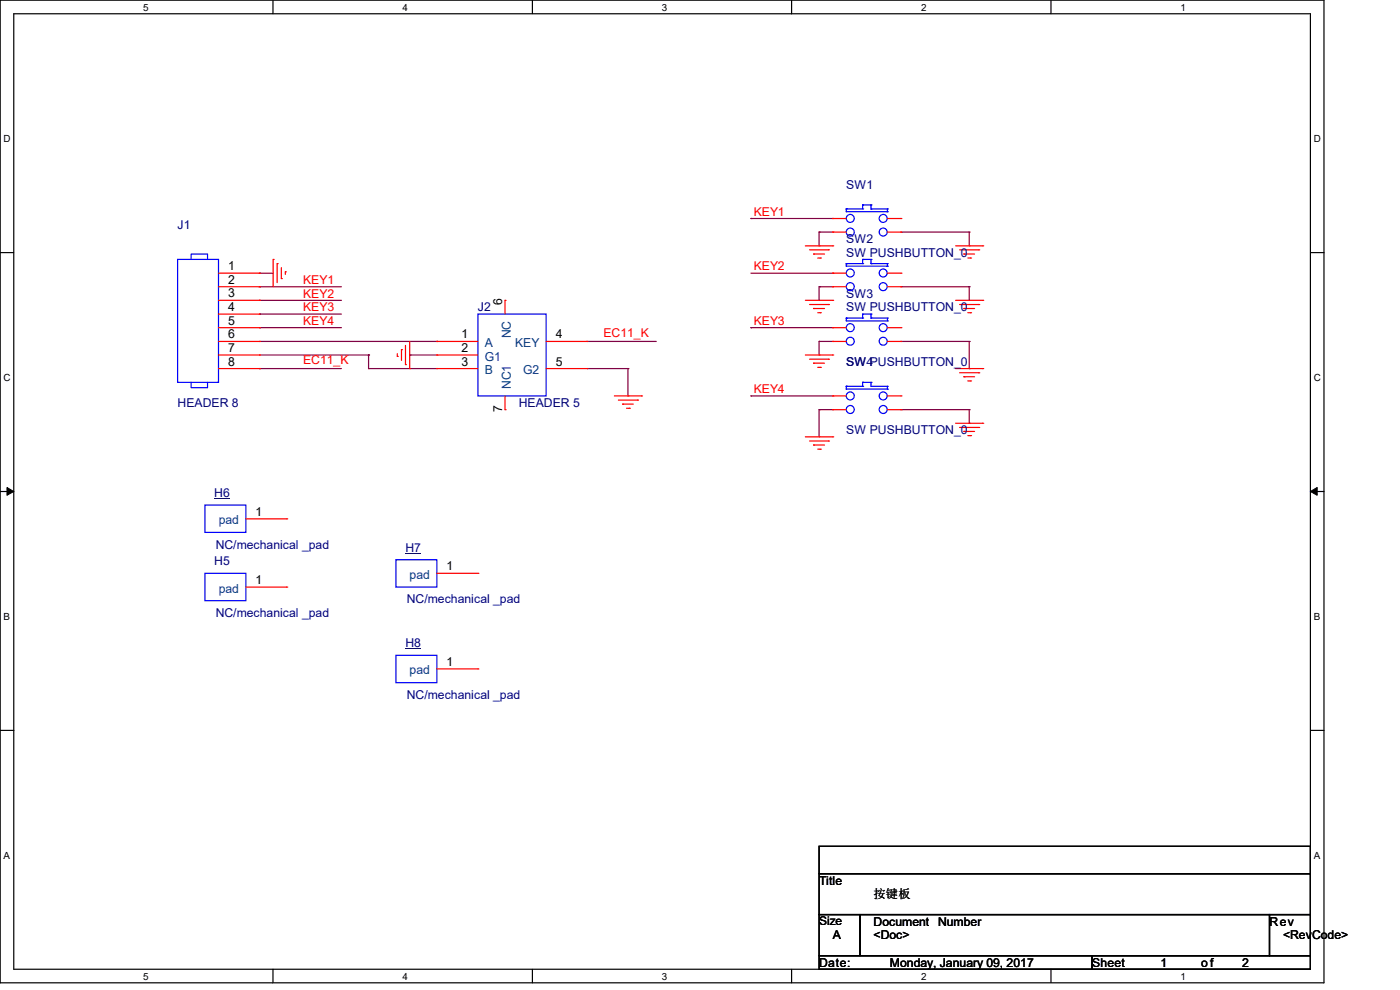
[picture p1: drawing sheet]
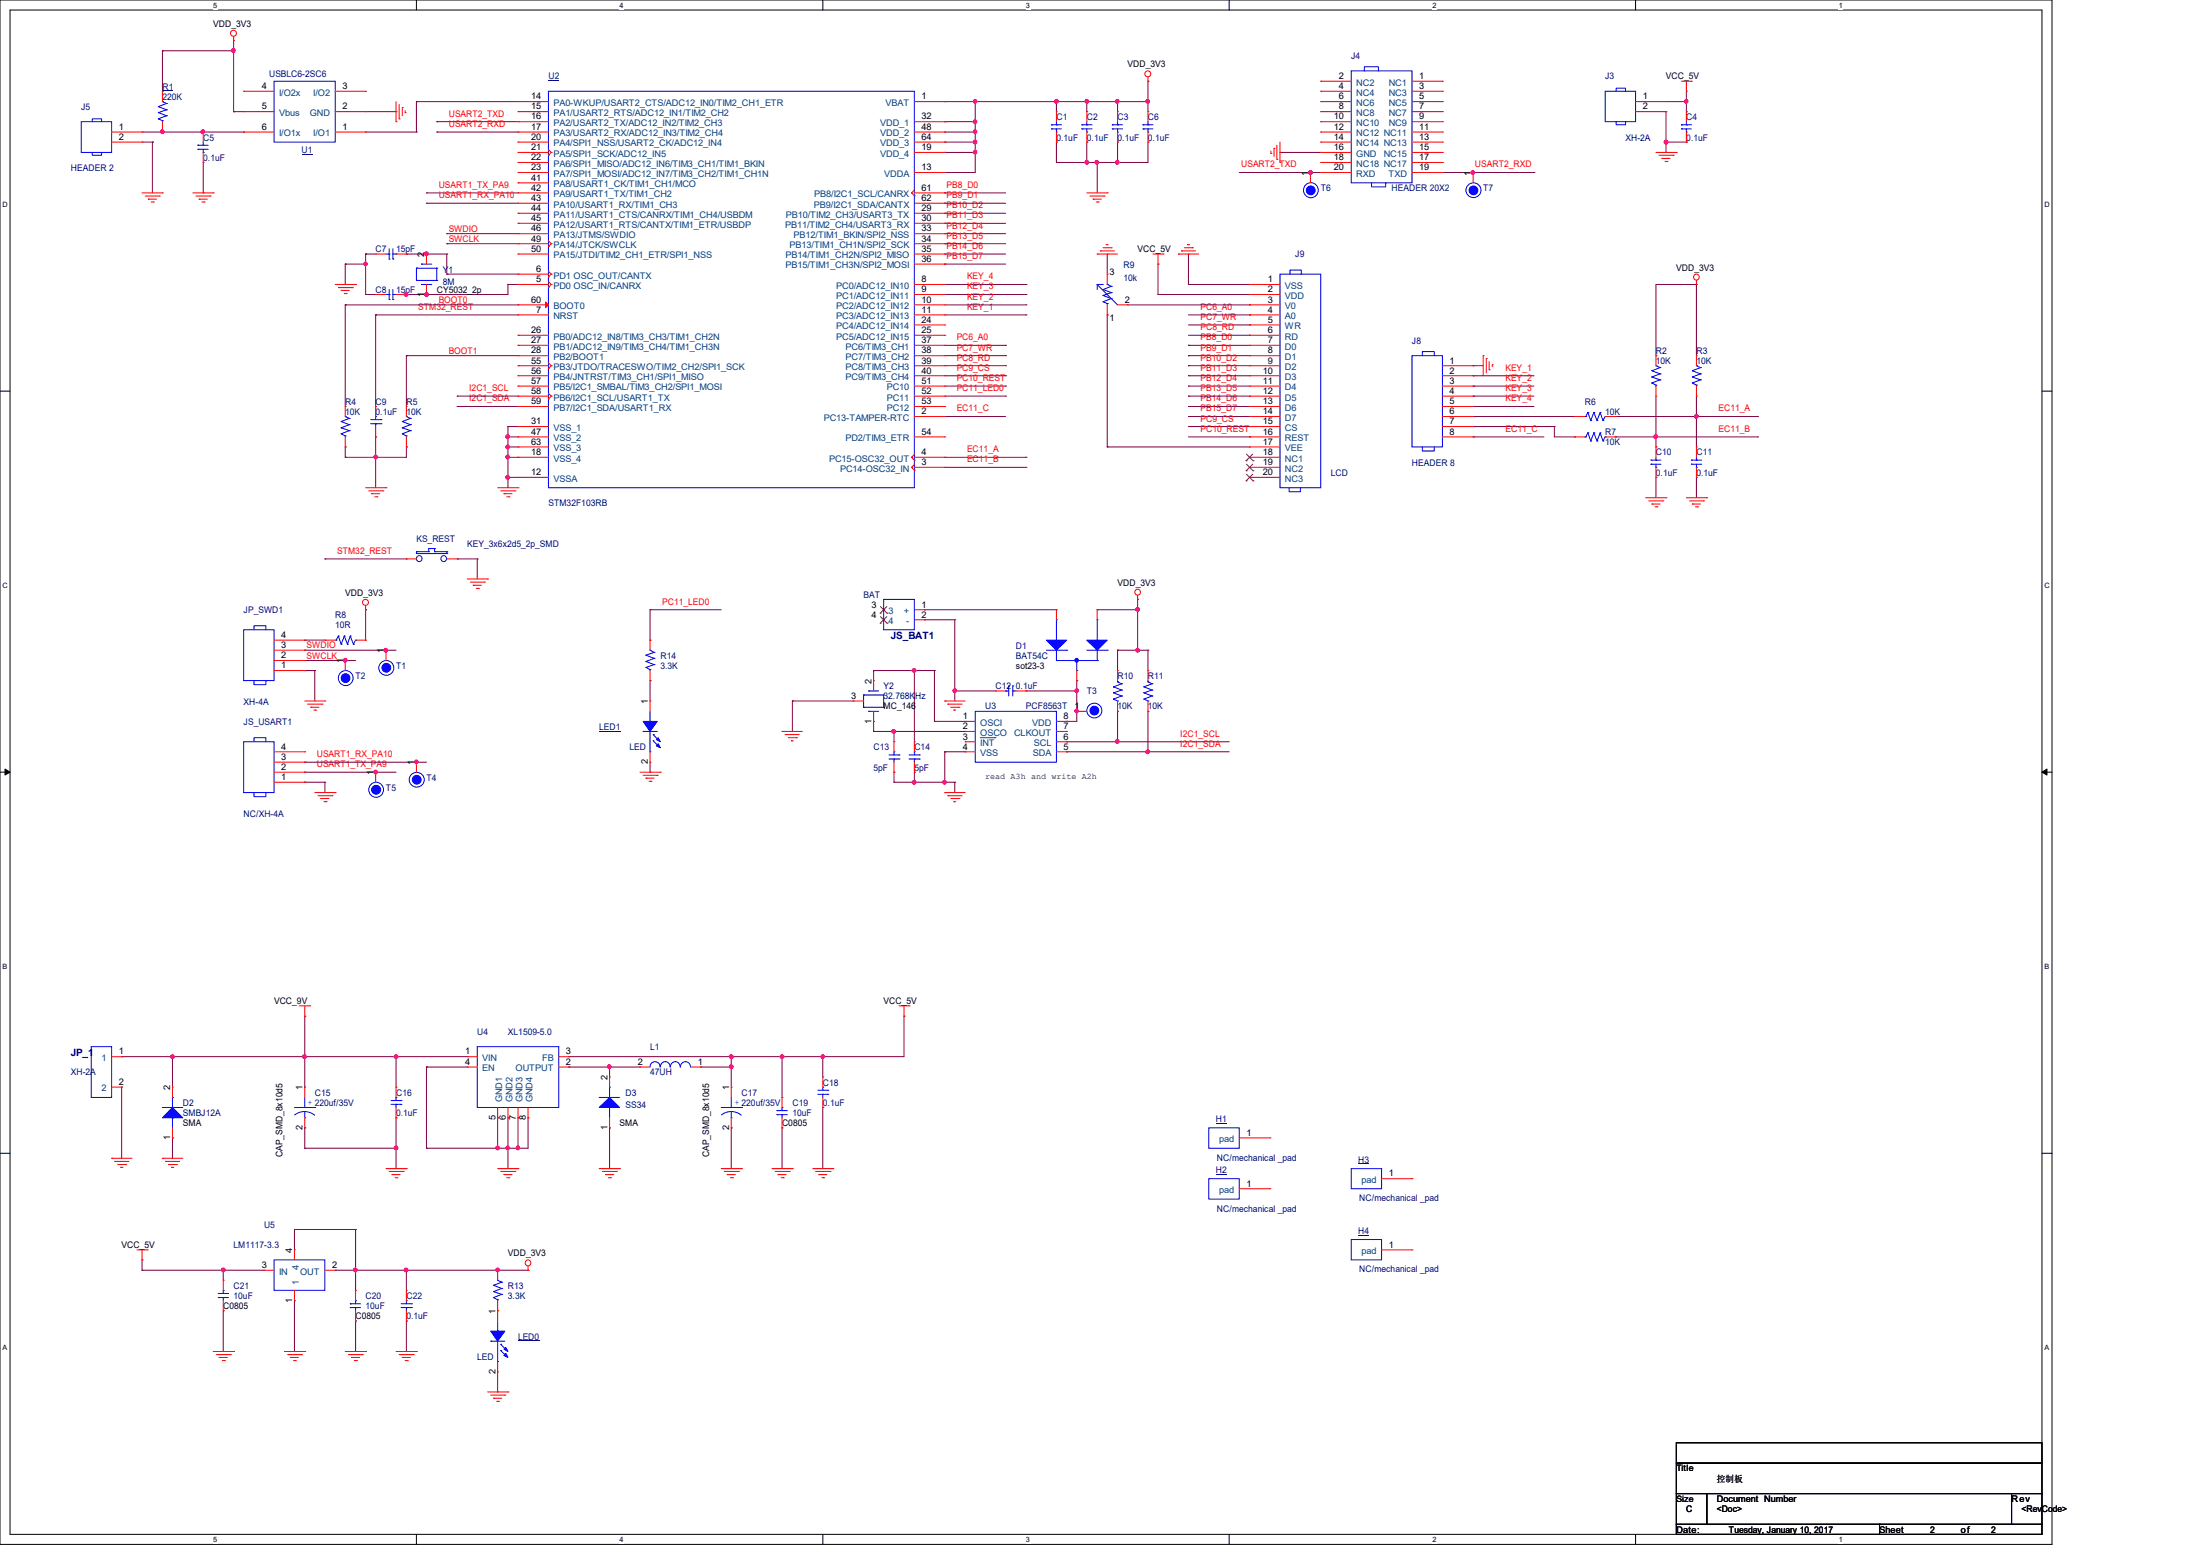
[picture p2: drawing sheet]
# OrCAD Capture schematic ANALYSIS_0110.DSN

## Sheets
1 KEY: size A; title: 按键板
2 PAGE1: size C; title: 控制板

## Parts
sheet KEY
H5  NC/mechanical _pad  [hole_4d5mm]
H6  NC/mechanical _pad  [hole_4d5mm]
H7  NC/mechanical _pad  [hole_4d5mm]
H8  NC/mechanical _pad  [hole_4d5mm]
J1  HEADER 8  [XH-8A]
J2  HEADER 5  [sw3_2]
SW1  SW PUSHBUTTON_0  [sw4l]
SW2  SW PUSHBUTTON_0  [sw4l]
SW3  SW PUSHBUTTON_0  [sw4l]
SW4  SW PUSHBUTTON_0  [sw4l]
sheet PAGE1
C1  0.1uF  [C0603]
C2  0.1uF  [C0603]
C3  0.1uF  [C0603]
C4  0.1uF  [C0603]
C5  0.1uF  [C0603]
C6  0.1uF  [C0603]
C7  15pF  [C0603]
C8  15pF  [C0603]
C9  0.1uF  [C0603]
C10  0.1uF  [C0603]
C11  0.1uF  [C0603]
C12  0.1uF  [C0603]
C13  5pF  [C0603]
C14  5pF  [C0603]
C15  220uf/35V  [CAP_SMD_8x10d5]
C16  0.1uF  [C0603]
C17  220uf/35V  [CAP_SMD_8x10d5]
C18  0.1uF  [C0603]
C19  10uF  [C0805]
C20  10uF  [C0805]
C21  10uF  [C0805]
C22  0.1uF  [C0603]
D1  BAT54C  [sot23-3]
D2  SMBJ12A  [SMA]
D3  SS34  [SMA]
H1  NC/mechanical _pad  [hole_4d5mm]
H2  NC/mechanical _pad  [hole_4d5mm]
H3  NC/mechanical _pad  [hole_4d5mm]
H4  NC/mechanical _pad  [hole_4d5mm]
J3  XH-2A  [XH-2A]
J4  HEADER 20X2  [HEADER10X2_2mmp]
J5  HEADER 2  [XH-2A]
J8  HEADER 8  [XH-8A]
J9  LCD  [XH-20A]
JP_1  XH-2A  [XH-2A]
JP_SWD1  XH-4A  [XH-4A]
JS_BAT1  BAT  [CR1220_socket_V1]
JS_USART1  NC/XH-4A  [XH-4A]
KS_REST  KEY_3x6x2d5_2p_SMD  [KEY_3x6x2d5_2p_SMD]
L1  47UH  [cd54]
LED0  LED  [LED0603]
LED1  LED  [LED0603]
R1  220K  [R0603]
R2  10K  [R0603]
R3  10K  [R0603]
R4  10K  [R0603]
R5  10K  [R0603]
R6  10K  [R0603]
R7  10K  [R0603]
R8  10R  [R0603]
R9  10k  [XH-3A]
R10  10K  [R0603]
R11  10K  [R0603]
R13  3.3K  [R0603]
R14  3.3K  [R0603]
T1  NC/TEST  [TEST_55C_SMD]
T2  NC/TEST  [TEST_55C_SMD]
T3  NC/TEST  [TEST_55C_SMD]
T4  NC/TEST  [TEST_55C_SMD]
T5  NC/TEST  [TEST_55C_SMD]
T6  NC/TEST  [TEST_55C_SMD]
T7  NC/TEST  [TEST_55C_SMD]
U1  USBLC6-2SC6  [SOT23-6]
U2  STM32F103RB  [LQFP64]
U3  PCF8563T  [SOP8]
U4  XL1509-5.0  [soic8]
U5  LM1117-3.3  [SOT-223]
Y1  8M  [CY5032_2p]
Y2  32.768KHz  [MC_146]

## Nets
GND: C1.2 C2.2 C3.2 C4.2 C5.2 C6.2 C7.1 C8.1 C9.1 C10.2 C11.2 C12.2 C13.1 C14.1 C15.2 C16.1 C17.2 C18.1 C19.1 C20.1 C21.1 C22.1 D2.1 D3.1 J1.1 J2.2(G1) J2.5(G2) J3.2 J4.16(GND) J5.2 J8.1 J9.1(VSS) JP_1.2 JP_SWD1.1 JS_BAT1.2(-) JS_USART1.1 KS_REST.2 LED0.2(CATHODE) LED1.2(CATHODE) R4.1 R5.1 R9.3 SW1.3 SW1.4 SW2.3 SW2.4 SW3.3 SW3.4 SW4.3 SW4.4 U1.2(GND) U2.12(VSSA) U2.18(VSS_4) U2.31(VSS_1) U2.47(VSS_2) U2.63(VSS_3) U3.4(VSS) U4.4(EN) U4.5(GND1) U4.6(GND2) U4.7(GND3) U4.8(GND4) U5.1 Y2.3(GND)
VCC_5V: C4.1 C17.1 C18.2 C19.2 C21.2 J3.1 J9.2(VDD) L1.1 U4.3(FB) U5.3(IN)
VCC_9V: C15.1 C16.2 D2.2 JP_1.1 U4.1(VIN)
VDD_3V3: C1.1 C2.1 C3.1 C6.1 C20.2 C22.2 D1.2(C2) R1.2 R2.2 R3.2 R8.2 R10.1 R11.1 R13.2 U1.5(Vbus) U2.1(VBAT) U2.13(VDDA) U2.19(VDD_4) U2.32(VDD_1) U2.48(VDD_2) U2.64(VDD_3) U5.2(OUT) U5.4
BOOT0: R4.2 U2.60(BOOT0)
BOOT1: R5.2 U2.28(PB2/BOOT1)
EC11_A: C11.1 R3.1 R6.2 U2.4(PC15-OSC32_OUT)
EC11_B: C10.1 R2.1 R7.2 U2.3(PC14-OSC32_IN)
EC11_C: J8.8 U2.2(PC13-TAMPER-RTC)
EC11_K: J1.8 J2.4(KEY)
I2C1_SCL: R10.2 U2.58(PB6/I2C1_SCL/USART1_TX) U3.6(SCL)
I2C1_SDA: R11.2 U2.59(PB7/I2C1_SDA/USART1_RX) U3.5(SDA)
KEY1: J1.2 SW1.1
KEY2: J1.3 SW2.1
KEY3: J1.4 SW3.1
KEY4: J1.5 SW4.1
KEY_1: J8.2 U2.11(PC3/ADC12_IN13)
KEY_2: J8.3 U2.10(PC2/ADC12_IN12)
KEY_3: J8.4 U2.9(PC1/ADC12_IN11)
KEY_4: J8.5 U2.8(PC0/ADC12_IN10)
PB8_D0: J9.7(D0) U2.61(PB8/I2C1_SCL/CANRX)
PB9_D1: J9.8(D1) U2.62(PB9/I2C1_SDA/CANTX)
PB10_D2: J9.9(D2) U2.29(PB10/TIM2_CH3/USART3_TX)
PB11_D3: J9.10(D3) U2.30(PB11/TIM2_CH4/USART3_RX)
PB12_D4: J9.11(D4) U2.33(PB12/TIM1_BKIN/SPI2_NSS)
PB13_D5: J9.12(D5) U2.34(PB13/TIM1_CH1N/SPI2_SCK)
PB14_D6: J9.13(D6) U2.35(PB14/TIM1_CH2N/SPI2_MISO)
PB15_D7: J9.14(D7) U2.36(PB15/TIM1_CH3N/SPI2_MOSI)
PC6_A0: J9.4(A0) U2.37(PC6/TIM3_CH1)
PC7_WR: J9.5(WR) U2.38(PC7/TIM3_CH2)
PC8_RD: J9.6(RD) U2.39(PC8/TIM3_CH3)
PC9_CS: J9.15(CS) U2.40(PC9/TIM3_CH4)
PC10_REST: J9.16(REST) U2.51(PC10)
PC11_LED0: R14.2 U2.52(PC11)
STM32_REST: C9.2 KS_REST.1 U2.7(NRST)
SWCLK: JP_SWD1.2 T2.1 U2.49(PA14/JTCK/SWCLK)
SWDIO: JP_SWD1.3 T1.1 U2.46(PA13/JTMS/SWDIO)
USART1_RX_PA10: JS_USART1.3 T4.1 U2.43(PA10/USART1_RX/TIM1_CH3)
USART1_TX_PA9: JS_USART1.2 T5.1 U2.42(PA9/USART1_TX/TIM1_CH2)
USART2_RXD: J4.19(TXD) T7.1 U2.17(PA3/USART2_RX/ADC12_IN3/TIM2_CH4)
USART2_TXD: J4.20(RXD) T6.1 U2.16(PA2/USART2_TX/ADC12_IN2/TIM2_CH3)
N201627: C12.1 D1.3(A) T3.1 U3.8(VDD)
N201649: C14.2 U3.1(OSCI) Y2.2
N202031: JP_SWD1.4 R8.1
N202175: C7.2 U2.6(PD1_OSC_OUT/CANTX) Y1.2
N202187: C8.2 U2.5(PD0_OSC_IN/CANRX) Y1.1
N202733: D1.1(C1) JS_BAT1.1(+)
N203157: C13.2 U3.2(OSCO) Y2.1
N208876: D3.2 L1.2 U4.2(OUTPUT)
N211508: U1.1(I/O1) U2.14(PA0-WKUP/USART2_CTS/ADC12_IN0/TIM2_CH1_ETR)
N214712: C5.1 J5.1 R1.1 U1.6(I/O1x)
N217465: J8.7 R7.1
N217476: J8.6 R6.1
N232980: J9.17(VEE) R9.1
N235811: J1.7 J2.3(B)
N235857: J1.6 J2.1(A)
N261392: J9.3(V0) R9.2
N262227: LED1.1(ANODE) R14.1
N266448: LED0.1(ANODE) R13.1

Not connected (* = marked no-connect by the designer): H1 1(pad); H2 1(pad); H3 1(pad); H4 1(pad); H5 1(pad); H6 1(pad); H7 1(pad); H8 1(pad); J2 6(NC) 7(NC1); J4 1(NC1) 2(NC2) 3(NC3) 4(NC4) 5(NC5) 6(NC6) 7(NC7) 8(NC8) 9(NC9) 10(NC10) 11(NC11) 12(NC12) 13(NC13) 14(NC14) 15(NC15) 17(NC17) 18(NC18); J9 18(NC1)* 19(NC2)* 20(NC3)*; JS_BAT1 3* 4*; JS_USART1 4; SW1 2; SW2 2; SW3 2; SW4 2; U1 3(I/O2) 4(I/O2x); U2 15(PA1/USART2_RTS/ADC12_IN1/TIM2_CH2) 20(PA4/SPI1_NSS/USART2_CK/ADC12_IN4) 21(PA5/SPI1_SCK/ADC12_IN5) 22(PA6/SPI1_MISO/ADC12_IN6/TIM3_CH1/TIM1_BKIN) 23(PA7/SPI1_MOSI/ADC12_IN7/TIM3_CH2/TIM1_CH1N) 24(PC4/ADC12_IN14) 25(PC5/ADC12_IN15) 26(PB0/ADC12_IN8/TIM3_CH3/TIM1_CH2N) 27(PB1/ADC12_IN9/TIM3_CH4/TIM1_CH3N) 41(PA8/USART1_CK/TIM1_CH1/MCO) 44(PA11/USART1_CTS/CANRX/TIM1_CH4/USBDM) 45(PA12/USART1_RTS/CANTX/TIM1_ETR/USBDP) 50(PA15/JTDI/TIM2_CH1_ETR/SPI1_NSS) 53(PC12) 54(PD2/TIM3_ETR) 55(PB3/JTDO/TRACESWO/TIM2_CH2/SPI1_SCK) 56(PB4/JNTRST/TIM3_CH1/SPI1_MISO) 57(PB5/I2C1_SMBAL/TIM3_CH2/SPI1_MOSI); U3 3(~{INT}) 7(CLKOUT)

## Notes on the sheets
sheet 2
- read A3h and write A2h
